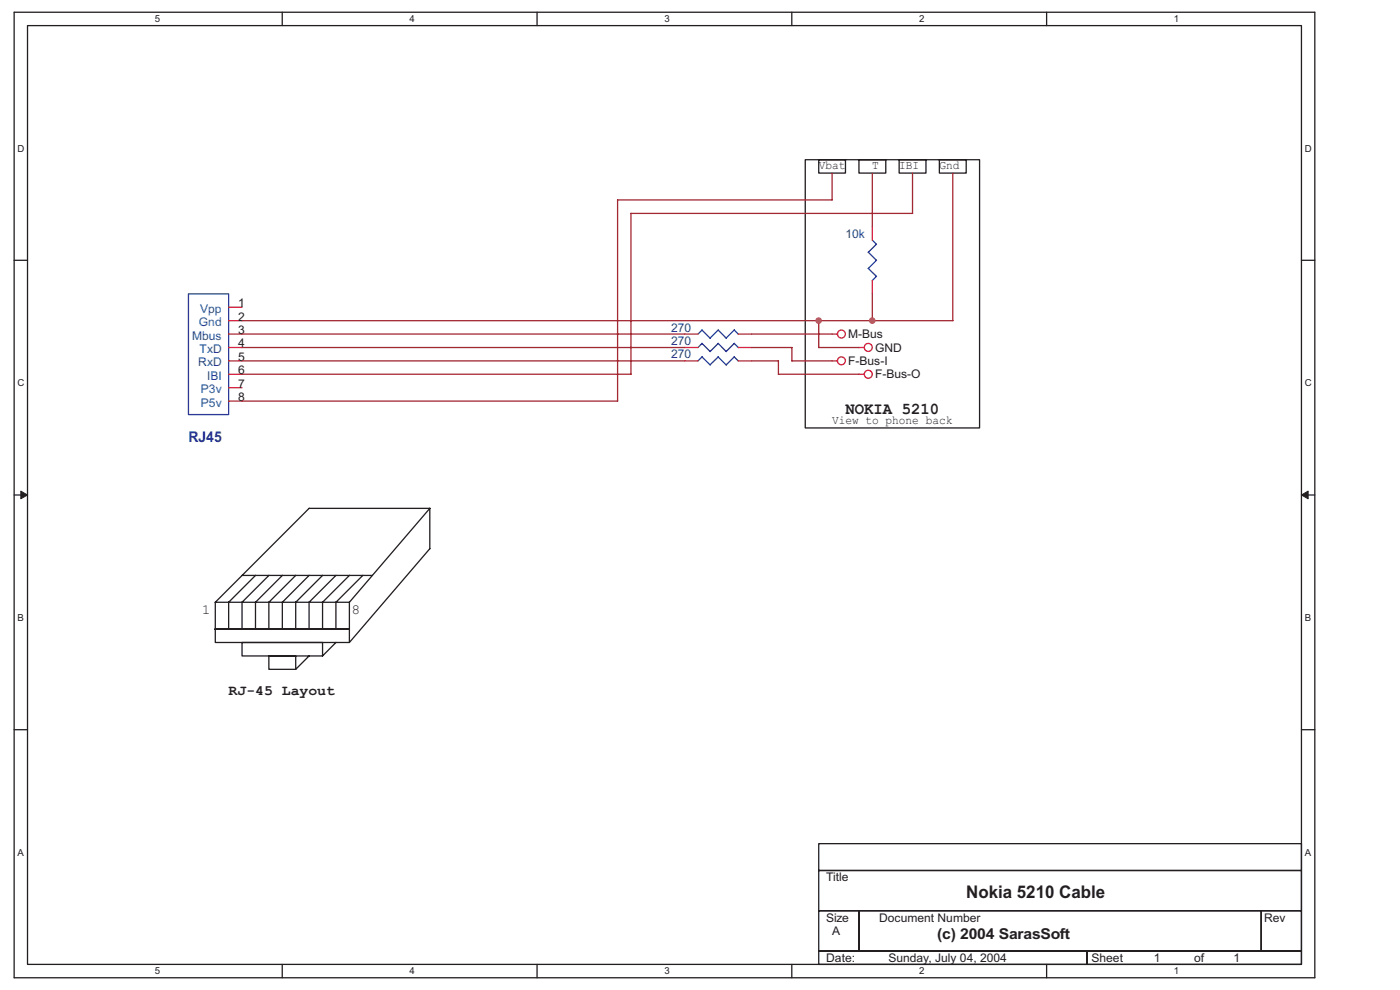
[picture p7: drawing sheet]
<svg xmlns="http://www.w3.org/2000/svg" width="297mm" height="210mm" viewBox="0 0 297 210" stroke-linecap="round" stroke-linejoin="round" font-family="sans-serif">
<path d="M3 2.6h275.9v204.8h-275.9zM5.8 5.4h270.3v199.2h-270.3z" fill="none" stroke="#231f20" stroke-width=".28"/>
<g fill="#fff">
<path d="M32.8 2.9h1.2v2.3h-1.2z"/>
<path d="M32.8 204.8h1.2v2.3h-1.2z"/>
</g>
<path d="M59.9 2.6v2.8M59.9 204.6v2.8" fill="none" stroke="#231f20" stroke-width=".28"/>
<g fill="#fff">
<path d="M86.9 2.9h1.1v2.3h-1.1z"/>
<path d="M86.9 204.8h1.1v2.3h-1.1z"/>
</g>
<path d="M113.9 2.6v2.8M113.9 204.6v2.8" fill="none" stroke="#231f20" stroke-width=".28"/>
<g fill="#fff">
<path d="M140.9 2.9h1.2v2.3h-1.2z"/>
<path d="M140.9 204.8h1.2v2.3h-1.2z"/>
</g>
<path d="M168 2.6v2.8M168 204.6v2.8" fill="none" stroke="#231f20" stroke-width=".28"/>
<g fill="#fff">
<path d="M195 2.9h1.1v2.3h-1.1z"/>
<path d="M195 204.8h1.1v2.3h-1.1z"/>
</g>
<path d="M222 2.6v2.8M222 204.6v2.8" fill="none" stroke="#231f20" stroke-width=".28"/>
<g fill="#fff">
<path d="M249 2.9h1.2v2.3h-1.2z"/>
<path d="M249 204.8h1.2v2.3h-1.2z"/>
<path d="M3.7 30.3h1.5v2.3h-1.5z"/>
<path d="M276.8 30.3h1.5v2.3h-1.5z"/>
<path d="M3.7 80.1h1.5v2.3h-1.5z"/>
<path d="M276.8 80.1h1.5v2.3h-1.5z"/>
</g>
<path d="M3 55.2h2.8M276.1 55.2h2.8" fill="none" stroke="#231f20" stroke-width=".28"/>
<g fill="#fff">
<path d="M3.7 129.9h1.4v2.3h-1.4z"/>
<path d="M276.8 129.9h1.4v2.3h-1.4z"/>
</g>
<path d="M3 105h2.8M276.1 105h2.8" fill="none" stroke="#231f20" stroke-width=".28"/>
<g fill="#231f20" stroke="#231f20" stroke-width=".21">
<path d="M4.4 104.2l1.4 .8-1.4 .8z" fill-rule="evenodd"/>
<path d="M276.1 105l1.4-.8v1.6z" fill-rule="evenodd"/>
</g>
<g fill="#fff">
<path d="M3.7 179.7h1.4v2.3h-1.4z"/>
<path d="M276.8 179.7h1.4v2.3h-1.4z"/>
</g>
<g fill="none" stroke="#231f20" stroke-width=".28">
<path d="M170.8 33.9h37v56.9h-37zM173.7 33.9h5.7v2.8h-5.7zM182.2 33.9h5.7v2.8h-5.7zM190.7 33.9h5.7v2.8h-5.7zM199.3 33.9h5.7v2.8h-5.7zM65.6 107.8h25.6l-17.1 20M65.6 107.8l-19.9 20M91.2 107.8v8.6M91.2 116.4l-17.1 19.9M45.7 133.4h28.4M45.7 133.4h28.4h-28.4h28.4v2.9h-28.4zM45.7 127.8v5.7"/>
<path d="M45.7 127.8h28.4M51.3 136.3h17.1v2.8h-17.1zM51.3 122.1h27.7M54.2 122l-5.7 5.8v5.7M57 139.1h5.7v2.9h-5.7zM57.1 122l-5.8 5.8v5.7M59.9 122l-5.7 5.8v5.7M62.8 122l-5.8 5.8v5.7M65.6 122l-5.7 5.8v5.7M65.6 139.1l-2.9 2.9M68.4 122l-5.7 5.8v5.7M71.3 122l-5.7 5.8v5.7"/>
<path d="M71.3 136.3l-2.9 2.8M74.1 127.8v5.7M74.1 122l-5.7 5.8v5.7M77 122l-5.7 5.8v5.7M3 154.8h2.8M276.1 154.8h2.8M173.7 179h102.4v5.7h-102.4zM173.7 184.7h102.4v8.5h-102.4zM173.7 193.2h8.5v8.5h-8.5zM182.2 193.2h85.4v8.5h-85.4zM267.6 193.2h8.5v8.5h-8.5zM173.7 201.7h56.9v2.9h-56.9z"/>
<path d="M230.6 201.7h45.5v2.9h-45.5z"/>
</g>
<g fill="none" stroke="#ee2028" stroke-width=".28">
<path d="M185.1 48.1v2.8M185.1 59.5v2.8M48.5 76.6h2.8M48.5 79.4h2.8M48.5 70.9h2.8M48.5 73.7h2.8M48.5 65.2h2.8M48.5 68h2.8M145.2 76.6h2.9M145.2 70.9h2.9M145.2 73.7h2.9M156.6 76.6h2.9"/>
<path d="M156.6 70.9h2.9M156.6 73.7h2.9M176.5 76.6h1.2M176.5 70.9h1.2M182.2 79.4h1.2M182.2 73.7h1.2M48.5 82.2h2.8M48.5 85.1h2.8"/>
<circle cx="178.5" cy="70.9" r=".84"/>
<circle cx="178.5" cy="76.5" r=".84"/>
<circle cx="184.2" cy="73.7" r=".84"/>
<circle cx="184.2" cy="79.4" r=".84"/>
</g>
<g fill="none" stroke="#2c3695" stroke-width=".28">
<path d="M184.2 56.9l1.7 1.7M185.1 50.9l.8 .9-1.7 1.7 1.7 1.7M185.9 55.2l-1.7 1.8M185.9 58.6l-.9 .9M40 62.3h8.5v25.6h-8.5zM148.1 70.9l.8-.9 1.8 1.7M148.1 76.6l.8-.9 1.8 1.7M148.9 72.8l1.8 1.8M148.9 72.8l-.8 .9M150.6 71.7l1.8-1.7 1.7 1.7M150.6 77.4l1.8-1.7 1.7 1.7M152.4 72.8l-1.8 1.8"/>
<path d="M155.8 72.8l.8 .9M155.8 72.8l-1.7 1.8-1.7-1.8M156.6 70.9l-.8-.9-1.8 1.7M156.6 76.6l-.8-.9-1.8 1.7"/>
</g>
<g fill="none" stroke="#a22934" stroke-width=".28">
<path d="M176.5 36.7v5.7M185.1 36.7v11.4M193.6 36.7v8.6h-59.7M202.1 36.7v31.3M131 42.4h45.5M131 42.4v42.7M133.9 45.2v34.2h-82.6M51.3 68h150.9M51.3 73.7h94M51.3 76.6h94M51.3 70.9h94M159.5 73.7h8.5v2.9"/>
<path d="M159.5 76.6h5.6v2.8h17.1M159.5 70.9h17M168 76.6h8.5M173.7 68v5.7h8.5M185.1 62.3v5.7M51.3 85.1h79.7"/>
</g>
<g fill="#b6218b" stroke="#b6218b" stroke-width=".28">
<circle cx="173.7" cy="68" r=".56"/>
<circle cx="185" cy="68" r=".57"/>
</g>
<text font-size="3.7" fill="#231f20" x="205" y="190.6">Nokia 5210 Cable</text>
<text font-size="3.4" fill="#231f20" x="179.4" y="87.9">NOKIA 5210</text>
<text font-size="3.2" fill="#231f20" x="198.8" y="199.2">(c) 2004 SarasSoft</text>
<text font-size="3.1" fill="#2e3090" x="40" y="93.7">RJ45</text>
<g font-size="3" fill="#231f20">
<text x="42.8" y="130.2">1</text>
<text x="74.6" y="130.2">8</text>
<text x="48.5" y="147.5">RJ-45 Layout</text>
</g>
<g font-size="2.6" fill="#231f20">
<text x="173.7" y="35.9">Vbat</text>
<text x="185.1" y="35.9">T</text>
<text x="190.8" y="35.9">IBI</text>
<text x="199.3" y="35.9">Gnd</text>
<text x="176.5" y="90">View to phone back</text>
</g>
<g font-size="2.5" fill="#2e3090">
<text x="179.4" y="50.4">10k</text>
<text x="142.4" y="70.3">270</text>
<text x="142.4" y="76">270</text>
<text x="142.4" y="73.2">270</text>
</g>
<g font-size="2.5" fill="#231f20">
<text x="50.5" y="65.1">1</text>
<text x="50.5" y="68">2</text>
<text x="50.5" y="70.8">3</text>
<text x="179.9" y="71.7">M-Bus</text>
<text x="50.5" y="73.7">4</text>
<text x="50.5" y="76.5">5</text>
<text x="179.9" y="77.4">F-Bus-I</text>
<text x="185.6" y="74.6">GND</text>
<text x="50.5" y="79.4">6</text>
<text x="50.5" y="82.2">7</text>
<text x="185.6" y="80.3">F-Bus-O</text>
<text x="50.5" y="85.1">8</text>
<text x="175.3" y="187">Title</text>
<text x="175.3" y="195.5">Size</text>
<text x="186.5" y="195.5">Document Number</text>
<text x="268.2" y="195.5">Rev</text>
<text x="176.5" y="198.3">A</text>
<text x="175.3" y="204">Date:</text>
<text x="188.5" y="204">Sunday, July 04, 2004</text>
<text x="231.6" y="204">Sheet</text>
<text x="244.8" y="204">1</text>
<text x="253.3" y="204">of</text>
<text x="261.7" y="204">1</text>
</g>
<g font-size="2.5" fill="#14589f">
<text x="42.2" y="69.2">Gnd</text>
<text x="42.5" y="66.3">Vpp</text>
<text x="40.8" y="72">Mbus</text>
<text x="42.1" y="77.7">RxD</text>
<text x="42.3" y="74.9">TxD</text>
<text x="42.6" y="83.4">P3v</text>
<text x="43.9" y="80.6">IBI</text>
<text x="42.6" y="86.2">P5v</text>
</g>
<g font-size="2" fill="#231f20">
<text x="32.8" y="4.7">5</text>
<text x="86.9" y="4.7">4</text>
<text x="140.9" y="4.7">3</text>
<text x="195" y="4.7">2</text>
<text x="249" y="4.7">1</text>
<text x="3.7" y="32.2">D</text>
<text x="276.8" y="32.2">D</text>
<text x="3.7" y="82">C</text>
<text x="276.8" y="82">C</text>
<text x="3.7" y="131.7">B</text>
<text x="276.8" y="131.7">B</text>
<text x="3.7" y="181.5">A</text>
<text x="276.8" y="181.5">A</text>
<text x="32.8" y="206.7">5</text>
<text x="86.9" y="206.7">4</text>
<text x="140.9" y="206.7">3</text>
<text x="195" y="206.7">2</text>
<text x="249" y="206.7">1</text>
</g>
</svg>
